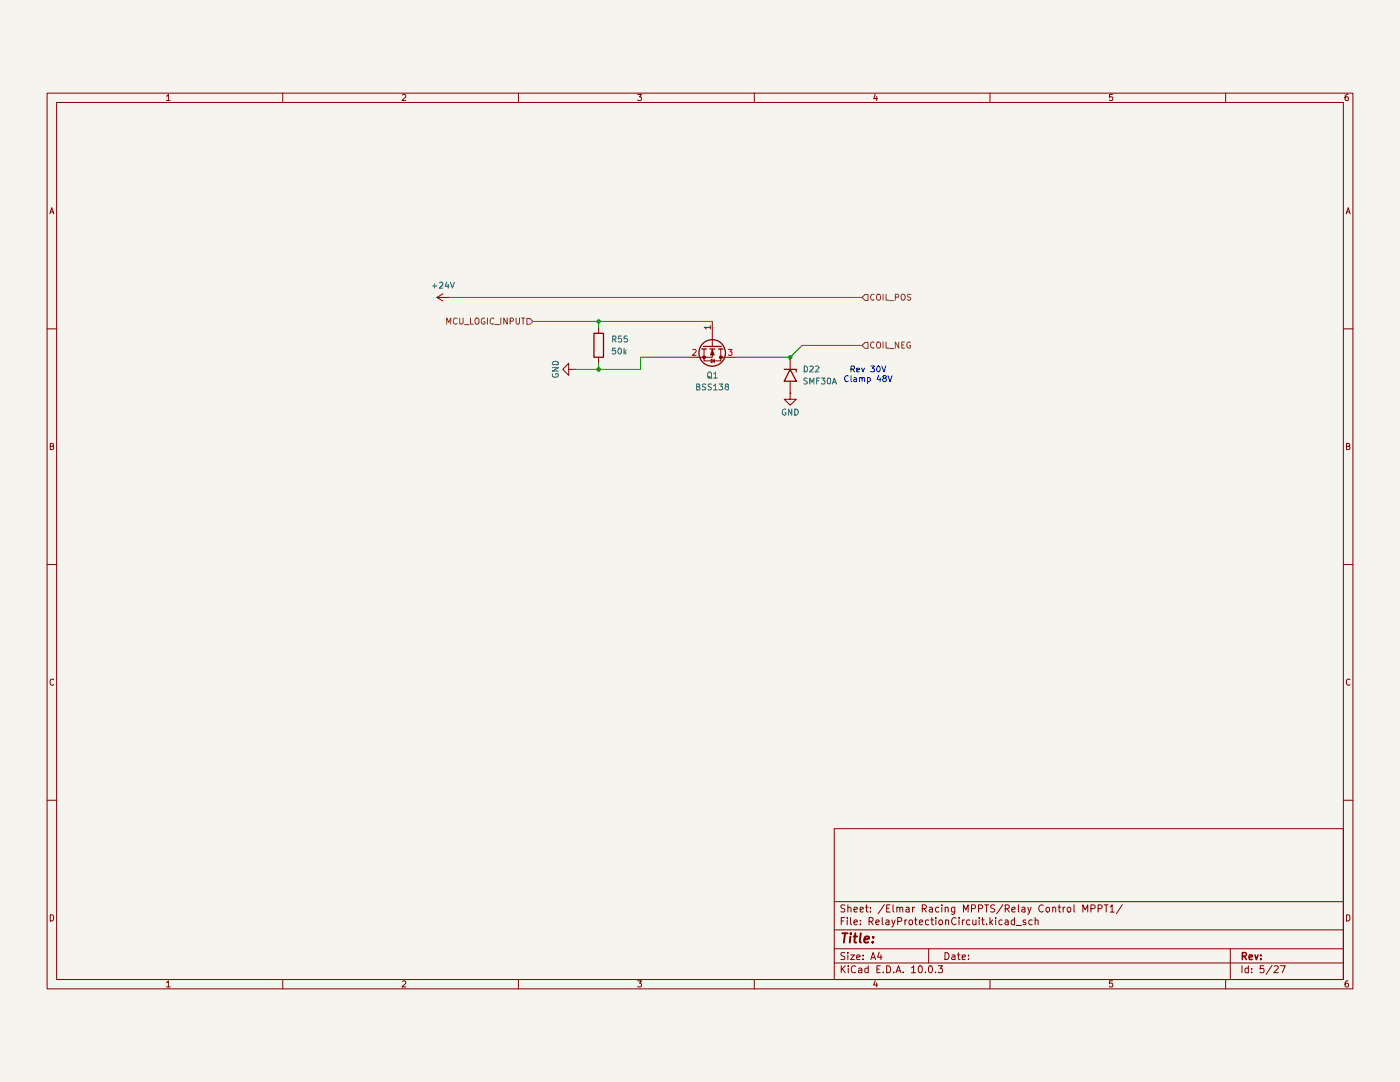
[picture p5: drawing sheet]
(kicad_sch
 (version 20260306)
 (generator "eeschema")
 (generator_version "10.0")
 (paper "A4")
 (lib_symbols
  (symbol "Device:R"
   (pin_numbers (hide yes))
   (pin_names
    (offset 0)) (exclude_from_sim no) (in_bom yes) (on_board yes)
   (in_pos_files yes)
   (duplicate_pin_numbers_are_jumpers no)
   (property "Reference" "R" (at 2.032 0 90) (show_name no) (do_not_autoplace no) (effects (font (size 1.27 1.27))))
   (property "Value" "R" (at 0 0 90) (show_name no) (do_not_autoplace no) (effects (font (size 1.27 1.27))))
   (property "Footprint" "" (at -1.778 0 90) (show_name no) (do_not_autoplace no) (hide yes) (effects (font (size 1.27 1.27))))
   (property "Datasheet" "" (at 0 0 0) (show_name no) (do_not_autoplace no) (hide yes) (effects (font (size 1.27 1.27))))
   (property "Description" "Resistor" (at 0 0 0) (show_name no) (do_not_autoplace no) (hide yes) (effects (font (size 1.27 1.27))))
   (symbol "R_0_1"
    (rectangle (start -1.016 -2.54) (end 1.016 2.54) (stroke (width 0.254) (type default)) (fill (type none))))
   (symbol "R_1_1"
    (pin passive line (at 0 3.81 270) (length 1.27) (name "" (effects (font (size 1.27 1.27)))) (number "1" (effects (font (size 1.27 1.27)))))
    (pin passive line (at 0 -3.81 90) (length 1.27) (name "" (effects (font (size 1.27 1.27)))) (number "2" (effects (font (size 1.27 1.27))))))
   (embedded_fonts no))
  (symbol "Diode:SMF30A"
   (pin_numbers (hide yes))
   (pin_names
    (offset 1.016) (hide yes)) (exclude_from_sim no) (in_bom yes) (on_board yes)
   (in_pos_files yes)
   (duplicate_pin_numbers_are_jumpers no)
   (property "Reference" "D" (at 0 2.54 0) (show_name no) (do_not_autoplace no) (effects (font (size 1.27 1.27))))
   (property "Value" "SMF30A" (at 0 -2.54 0) (show_name no) (do_not_autoplace no) (effects (font (size 1.27 1.27))))
   (property "Footprint" "Diode_SMD:D_SMF" (at 0 -5.08 0) (show_name no) (do_not_autoplace no) (hide yes) (effects (font (size 1.27 1.27))))
   (property "Datasheet" "https://www.vishay.com/doc?85881" (at -1.27 0 0) (show_name no) (do_not_autoplace no) (hide yes) (effects (font (size 1.27 1.27))))
   (property "Description" "200W unidirectional Transil Transient Voltage Suppressor, 30Vrwm, SMF" (at 0 0 0) (show_name no) (do_not_autoplace no) (hide yes) (effects (font (size 1.27 1.27))))
   (symbol "SMF30A_0_1"
    (polyline (pts (xy -0.762 1.27) (xy -1.27 1.27) (xy -1.27 -1.27)) (stroke (width 0.254) (type default)) (fill (type none)))
    (polyline (pts (xy 1.27 1.27) (xy 1.27 -1.27) (xy -1.27 0) (xy 1.27 1.27)) (stroke (width 0.254) (type default)) (fill (type none))))
   (symbol "SMF30A_1_1"
    (pin passive line (at -3.81 0 0) (length 2.54) (name "A1" (effects (font (size 1.27 1.27)))) (number "1" (effects (font (size 1.27 1.27)))))
    (pin passive line (at 3.81 0 180) (length 2.54) (name "A2" (effects (font (size 1.27 1.27)))) (number "2" (effects (font (size 1.27 1.27))))))
   (embedded_fonts no))
  (symbol "Transistor_FET:BSS138"
   (pin_names
    (offset 0) (hide yes)) (exclude_from_sim no) (in_bom yes) (on_board yes)
   (in_pos_files yes)
   (duplicate_pin_numbers_are_jumpers no)
   (property "Reference" "Q" (at 5.08 1.905 0) (show_name no) (do_not_autoplace no) (effects (font (size 1.27 1.27)) (justify left)))
   (property "Value" "BSS138" (at 5.08 0 0) (show_name no) (do_not_autoplace no) (effects (font (size 1.27 1.27)) (justify left)))
   (property "Footprint" "Package_TO_SOT_SMD:SOT-23" (at 5.08 -1.905 0) (show_name no) (do_not_autoplace no) (hide yes) (effects (font (size 1.27 1.27)
    (italic yes)) (justify left)))
   (property "Datasheet" "https://www.onsemi.com/pub/Collateral/BSS138-D.PDF" (at 5.08 -3.81 0) (show_name no) (do_not_autoplace no) (hide yes) (effects (font (size 1.27 1.27)) (justify left)))
   (property "Description" "50V Vds, 0.22A Id, N-Channel MOSFET, SOT-23" (at 0 0 0) (show_name no) (do_not_autoplace no) (hide yes) (effects (font (size 1.27 1.27))))
   (symbol "BSS138_0_1"
    (polyline (pts (xy 0.254 1.905) (xy 0.254 -1.905)) (stroke (width 0.254) (type default)) (fill (type none)))
    (polyline (pts (xy 0.254 0) (xy -2.54 0)) (stroke (width 0) (type default)) (fill (type none)))
    (polyline (pts (xy 0.762 2.286) (xy 0.762 1.27)) (stroke (width 0.254) (type default)) (fill (type none)))
    (polyline (pts (xy 0.762 0.508) (xy 0.762 -0.508)) (stroke (width 0.254) (type default)) (fill (type none)))
    (polyline (pts (xy 0.762 -1.27) (xy 0.762 -2.286)) (stroke (width 0.254) (type default)) (fill (type none)))
    (polyline (pts (xy 0.762 -1.778) (xy 3.302 -1.778) (xy 3.302 1.778) (xy 0.762 1.778)) (stroke (width 0) (type default)) (fill (type none)))
    (polyline (pts (xy 1.016 0) (xy 2.032 0.381) (xy 2.032 -0.381) (xy 1.016 0)) (stroke (width 0) (type default)) (fill (type outline)))
    (circle (center 1.651 0) (radius 2.794) (stroke (width 0.254) (type default)) (fill (type none)))
    (polyline (pts (xy 2.54 2.54) (xy 2.54 1.778)) (stroke (width 0) (type default)) (fill (type none)))
    (circle (center 2.54 1.778) (radius 0.254) (stroke (width 0) (type default)) (fill (type outline)))
    (circle (center 2.54 -1.778) (radius 0.254) (stroke (width 0) (type default)) (fill (type outline)))
    (polyline (pts (xy 2.54 -2.54) (xy 2.54 0) (xy 0.762 0)) (stroke (width 0) (type default)) (fill (type none)))
    (polyline (pts (xy 2.921 0.381) (xy 3.683 0.381)) (stroke (width 0) (type default)) (fill (type none)))
    (polyline (pts (xy 3.302 0.381) (xy 2.921 -0.254) (xy 3.683 -0.254) (xy 3.302 0.381)) (stroke (width 0) (type default)) (fill (type none))))
   (symbol "BSS138_1_1"
    (pin input line (at -5.08 0 0) (length 2.54) (name "G" (effects (font (size 1.27 1.27)))) (number "1" (effects (font (size 1.27 1.27)))))
    (pin passive line (at 2.54 -5.08 90) (length 2.54) (name "S" (effects (font (size 1.27 1.27)))) (number "2" (effects (font (size 1.27 1.27)))))
    (pin passive line (at 2.54 5.08 270) (length 2.54) (name "D" (effects (font (size 1.27 1.27)))) (number "3" (effects (font (size 1.27 1.27))))))
   (embedded_fonts no))
  (symbol "power:+24V"
   (power global)
   (pin_numbers (hide yes))
   (pin_names
    (offset 0) (hide yes)) (exclude_from_sim no) (in_bom yes) (on_board yes)
   (in_pos_files yes)
   (duplicate_pin_numbers_are_jumpers no)
   (property "Reference" "#PWR" (at 0 -3.81 0) (show_name no) (do_not_autoplace no) (hide yes) (effects (font (size 1.27 1.27))))
   (property "Value" "+24V" (at 0 3.556 0) (show_name no) (do_not_autoplace no) (effects (font (size 1.27 1.27))))
   (property "Footprint" "" (at 0 0 0) (show_name no) (do_not_autoplace no) (hide yes) (effects (font (size 1.27 1.27))))
   (property "Datasheet" "" (at 0 0 0) (show_name no) (do_not_autoplace no) (hide yes) (effects (font (size 1.27 1.27))))
   (property "Description" "Power symbol creates a global label with name \"+24V\"" (at 0 0 0) (show_name no) (do_not_autoplace no) (hide yes) (effects (font (size 1.27 1.27))))
   (symbol "+24V_0_1"
    (polyline (pts (xy -0.762 1.27) (xy 0 2.54)) (stroke (width 0) (type default)) (fill (type none)))
    (polyline (pts (xy 0 2.54) (xy 0.762 1.27)) (stroke (width 0) (type default)) (fill (type none)))
    (polyline (pts (xy 0 0) (xy 0 2.54)) (stroke (width 0) (type default)) (fill (type none))))
   (symbol "+24V_1_1"
    (pin power_in line (at 0 0 90) (length 0) (name "" (effects (font (size 1.27 1.27)))) (number "1" (effects (font (size 1.27 1.27))))))
   (embedded_fonts no))
  (symbol "power:GND"
   (power global)
   (pin_numbers (hide yes))
   (pin_names
    (offset 0) (hide yes)) (exclude_from_sim no) (in_bom yes) (on_board yes)
   (in_pos_files yes)
   (duplicate_pin_numbers_are_jumpers no)
   (property "Reference" "#PWR" (at 0 -6.35 0) (show_name no) (do_not_autoplace no) (hide yes) (effects (font (size 1.27 1.27))))
   (property "Value" "GND" (at 0 -3.81 0) (show_name no) (do_not_autoplace no) (effects (font (size 1.27 1.27))))
   (property "Footprint" "" (at 0 0 0) (show_name no) (do_not_autoplace no) (hide yes) (effects (font (size 1.27 1.27))))
   (property "Datasheet" "" (at 0 0 0) (show_name no) (do_not_autoplace no) (hide yes) (effects (font (size 1.27 1.27))))
   (property "Description" "Power symbol creates a global label with name \"GND\" , ground" (at 0 0 0) (show_name no) (do_not_autoplace no) (hide yes) (effects (font (size 1.27 1.27))))
   (symbol "GND_0_1"
    (polyline (pts (xy 0 0) (xy 0 -1.27) (xy 1.27 -1.27) (xy 0 -2.54) (xy -1.27 -1.27) (xy 0 -1.27)) (stroke (width 0) (type default)) (fill (type none))))
   (symbol "GND_1_1"
    (pin power_in line (at 0 0 270) (length 0) (name "" (effects (font (size 1.27 1.27)))) (number "1" (effects (font (size 1.27 1.27))))))
   (embedded_fonts no)))
 (text "Rev 30V\nClamp 48V"
  (exclude_from_sim no)
  (at 184.15 69.85 0)
  (effects (font (size 1.27 1.27))))
 (junction
  (at 167.64 66.04)
  (diameter 0)
  (color 0 0 0 0))
 (junction
  (at 127 58.42)
  (diameter 0)
  (color 0 0 0 0))
 (junction
  (at 127 68.58)
  (diameter 0)
  (color 0 0 0 0))
 (wire
  (pts (xy 121.92 68.58) (xy 127 68.58))
  (stroke (width 0) (type default)))
 (wire
  (pts (xy 167.64 66.04) (xy 170.18 63.5))
  (stroke (width 0) (type default)))
 (wire
  (pts (xy 127 59.69) (xy 127 58.42))
  (stroke (width 0) (type default)))
 (wire
  (pts (xy 95.25 53.34) (xy 182.88 53.34))
  (stroke (width 0) (type default)))
 (wire
  (pts (xy 170.18 63.5) (xy 182.88 63.5))
  (stroke (width 0) (type default)))
 (wire
  (pts (xy 127 67.31) (xy 127 68.58))
  (stroke (width 0) (type default)))
 (wire
  (pts (xy 146.05 66.04) (xy 135.89 66.04))
  (stroke (width 0) (type default)))
 (wire
  (pts (xy 135.89 68.58) (xy 127 68.58))
  (stroke (width 0) (type default)))
 (wire
  (pts (xy 156.21 66.04) (xy 167.64 66.04))
  (stroke (width 0) (type default)))
 (wire
  (pts (xy 127 58.42) (xy 151.13 58.42))
  (stroke (width 0) (type default)))
 (wire
  (pts (xy 113.03 58.42) (xy 127 58.42))
  (stroke (width 0) (type default)))
 (wire
  (pts (xy 135.89 66.04) (xy 135.89 68.58))
  (stroke (width 0) (type default)))
 (hierarchical_label "MCU_LOGIC_INPUT"
  (shape input)
  (at 113.03 58.42 180)
  (effects (font (size 1.27 1.27)) (justify right)))
 (hierarchical_label "COIL_NEG"
  (shape input)
  (at 182.88 63.5 0)
  (effects (font (size 1.27 1.27)) (justify left)))
 (hierarchical_label "COIL_POS"
  (shape input)
  (at 182.88 53.34 0)
  (effects (font (size 1.27 1.27)) (justify left)))
 (symbol
  (lib_id "power:+24V")
  (at 95.25 53.34 90)
  (unit 1)
  (body_style 1)
  (exclude_from_sim no)
  (in_bom yes)
  (on_board yes)
  (in_pos_files yes)
  (dnp no)
  (fields_autoplaced yes)
  (property "Reference" "#PWR051" (at 99.06 53.34 0) (hide yes) (show_name no) (do_not_autoplace no) (effects (font (size 1.27 1.27))))
  (property "Value" "+24V" (at 93.98 50.8 90) (show_name no) (do_not_autoplace no) (effects (font (size 1.27 1.27))))
  (property "Footprint" "" (at 95.25 53.34 0) (hide yes) (show_name no) (do_not_autoplace no) (effects (font (size 1.27 1.27))))
  (property "Datasheet" "" (at 95.25 53.34 0) (hide yes) (show_name no) (do_not_autoplace no) (effects (font (size 1.27 1.27))))
  (property "Description" "Power symbol creates a global label with name \"+24V\"" (at 95.25 53.34 0) (hide yes) (show_name no) (do_not_autoplace no) (effects (font (size 1.27 1.27))))
  (pin "1")
  (instances (project "BatteryBoard" (path "" (reference "#PWR089") (unit 1)) (path "" (reference "#PWR0128") (unit 1)) (path "" (reference "#PWR073") (unit 1)) (path "" (reference "#PWR051") (unit 1)) (path "" (reference "#PWR067") (unit 1)) (path "" (reference "#PWR041") (unit 1)) (path "" (reference "#PWR031") (unit 1)) (path "" (reference "#PWR036") (unit 1)))))
 (symbol
  (lib_id "Diode:SMF30A")
  (at 167.64 69.85 270)
  (unit 1)
  (body_style 1)
  (exclude_from_sim no)
  (in_bom yes)
  (on_board yes)
  (in_pos_files yes)
  (dnp no)
  (fields_autoplaced yes)
  (property "Reference" "D22" (at 170.18 68.5799 90) (show_name no) (do_not_autoplace no) (effects (font (size 1.27 1.27)) (justify left)))
  (property "Value" "SMF30A" (at 170.18 71.1199 90) (show_name no) (do_not_autoplace no) (effects (font (size 1.27 1.27)) (justify left)))
  (property "Footprint" "Diode_SMD:D_SMF" (at 162.56 69.85 0) (hide yes) (show_name no) (do_not_autoplace no) (effects (font (size 1.27 1.27))))
  (property "Datasheet" "https://www.vishay.com/doc?85881" (at 167.64 68.58 0) (hide yes) (show_name no) (do_not_autoplace no) (effects (font (size 1.27 1.27))))
  (property "Description" "200W unidirectional Transil Transient Voltage Suppressor, 30Vrwm, SMF" (at 167.64 69.85 0) (hide yes) (show_name no) (do_not_autoplace no) (effects (font (size 1.27 1.27))))
  (property "CREATOR" "" (at 167.64 69.85 90) (hide yes) (show_name no) (do_not_autoplace no) (effects (font (size 1.27 1.27))))
  (property "Check_prices" "" (at 167.64 69.85 90) (hide yes) (show_name no) (do_not_autoplace no) (effects (font (size 1.27 1.27))))
  (property "Description_1" "" (at 167.64 69.85 90) (hide yes) (show_name no) (do_not_autoplace no) (effects (font (size 1.27 1.27))))
  (property "DigiKey_Part_Number" "" (at 167.64 69.85 90) (hide yes) (show_name no) (do_not_autoplace no) (effects (font (size 1.27 1.27))))
  (property "Height" "" (at 167.64 69.85 90) (hide yes) (show_name no) (do_not_autoplace no) (effects (font (size 1.27 1.27))))
  (property "MF" "" (at 167.64 69.85 90) (hide yes) (show_name no) (do_not_autoplace no) (effects (font (size 1.27 1.27))))
  (property "MP" "" (at 167.64 69.85 90) (hide yes) (show_name no) (do_not_autoplace no) (effects (font (size 1.27 1.27))))
  (property "Manufacturer_Name" "" (at 167.64 69.85 90) (hide yes) (show_name no) (do_not_autoplace no) (effects (font (size 1.27 1.27))))
  (property "Manufacturer_Part_Number" "" (at 167.64 69.85 90) (hide yes) (show_name no) (do_not_autoplace no) (effects (font (size 1.27 1.27))))
  (property "Mouser Part Number" "" (at 167.64 69.85 90) (hide yes) (show_name no) (do_not_autoplace no) (effects (font (size 1.27 1.27))))
  (property "Mouser Price/Stock" "" (at 167.64 69.85 90) (hide yes) (show_name no) (do_not_autoplace no) (effects (font (size 1.27 1.27))))
  (property "Package" "" (at 167.64 69.85 90) (hide yes) (show_name no) (do_not_autoplace no) (effects (font (size 1.27 1.27))))
  (property "Rating" "" (at 167.64 69.85 90) (hide yes) (show_name no) (do_not_autoplace no) (effects (font (size 1.27 1.27))))
  (property "SnapEDA_Link" "" (at 167.64 69.85 90) (hide yes) (show_name no) (do_not_autoplace no) (effects (font (size 1.27 1.27))))
  (property "VERIFIER" "" (at 167.64 69.85 90) (hide yes) (show_name no) (do_not_autoplace no) (effects (font (size 1.27 1.27))))
  (property "MAXIMUM_PACKAGE_HEIGHT" "" (at 167.64 69.85 90) (hide yes) (show_name no) (do_not_autoplace no) (effects (font (size 1.27 1.27))))
  (property "PARTREV" "" (at 167.64 69.85 90) (hide yes) (show_name no) (do_not_autoplace no) (effects (font (size 1.27 1.27))))
  (property "Sim.Library" "" (at 167.64 69.85 90) (hide yes) (show_name no) (do_not_autoplace no) (effects (font (size 1.27 1.27))))
  (property "Sim.Name" "" (at 167.64 69.85 90) (hide yes) (show_name no) (do_not_autoplace no) (effects (font (size 1.27 1.27))))
  (property "Sim.Params" "" (at 167.64 69.85 90) (hide yes) (show_name no) (do_not_autoplace no) (effects (font (size 1.27 1.27))))
  (property "LCSC" "C19077518" (at 167.64 69.85 90) (hide yes) (show_name no) (do_not_autoplace no) (effects (font (size 1.27 1.27))))
  (property "MANUFACTURER" "" (at 167.64 69.85 90) (hide yes) (show_name no) (do_not_autoplace no) (effects (font (size 1.27 1.27))))
  (property "MOUSER" "" (at 167.64 69.85 90) (hide yes) (show_name no) (do_not_autoplace no) (effects (font (size 1.27 1.27))))
  (property "STANDARD" "" (at 167.64 69.85 90) (hide yes) (show_name no) (do_not_autoplace no) (effects (font (size 1.27 1.27))))
  (pin "2")
  (pin "1")
  (instances (project "BatteryBoard" (path "" (reference "D29") (unit 1)) (path "" (reference "D30") (unit 1)) (path "" (reference "D28") (unit 1)) (path "" (reference "D22") (unit 1)) (path "" (reference "D27") (unit 1)) (path "" (reference "D6") (unit 1)) (path "" (reference "D1") (unit 1)) (path "" (reference "D5") (unit 1)))))
 (symbol
  (lib_id "power:GND")
  (at 167.64 73.66 0)
  (unit 1)
  (body_style 1)
  (exclude_from_sim no)
  (in_bom yes)
  (on_board yes)
  (in_pos_files yes)
  (dnp no)
  (property "Reference" "#PWR065" (at 167.64 80.01 0) (hide yes) (show_name no) (do_not_autoplace no) (effects (font (size 1.27 1.27))))
  (property "Value" "GND" (at 167.64 77.724 0) (show_name no) (do_not_autoplace no) (effects (font (size 1.27 1.27))))
  (property "Footprint" "" (at 167.64 73.66 0) (hide yes) (show_name no) (do_not_autoplace no) (effects (font (size 1.27 1.27))))
  (property "Datasheet" "" (at 167.64 73.66 0) (hide yes) (show_name no) (do_not_autoplace no) (effects (font (size 1.27 1.27))))
  (property "Description" "Power symbol creates a global label with name \"GND\" , ground" (at 167.64 73.66 0) (hide yes) (show_name no) (do_not_autoplace no) (effects (font (size 1.27 1.27))))
  (pin "1")
  (instances (project "BatteryBoard" (path "" (reference "#PWR0127") (unit 1)) (path "" (reference "#PWR0130") (unit 1)) (path "" (reference "#PWR087") (unit 1)) (path "" (reference "#PWR065") (unit 1)) (path "" (reference "#PWR072") (unit 1)) (path "" (reference "#PWR047") (unit 1)) (path "" (reference "#PWR034") (unit 1)) (path "" (reference "#PWR040") (unit 1)))))
 (symbol
  (lib_id "power:GND")
  (at 121.92 68.58 270)
  (unit 1)
  (body_style 1)
  (exclude_from_sim no)
  (in_bom yes)
  (on_board yes)
  (in_pos_files yes)
  (dnp no)
  (property "Reference" "#PWR056" (at 115.57 68.58 0) (hide yes) (show_name no) (do_not_autoplace no) (effects (font (size 1.27 1.27))))
  (property "Value" "GND" (at 117.856 68.58 0) (show_name no) (do_not_autoplace no) (effects (font (size 1.27 1.27))))
  (property "Footprint" "" (at 121.92 68.58 0) (hide yes) (show_name no) (do_not_autoplace no) (effects (font (size 1.27 1.27))))
  (property "Datasheet" "" (at 121.92 68.58 0) (hide yes) (show_name no) (do_not_autoplace no) (effects (font (size 1.27 1.27))))
  (property "Description" "Power symbol creates a global label with name \"GND\" , ground" (at 121.92 68.58 0) (hide yes) (show_name no) (do_not_autoplace no) (effects (font (size 1.27 1.27))))
  (pin "1")
  (instances (project "BatteryBoard" (path "" (reference "#PWR0115") (unit 1)) (path "" (reference "#PWR0129") (unit 1)) (path "" (reference "#PWR077") (unit 1)) (path "" (reference "#PWR056") (unit 1)) (path "" (reference "#PWR071") (unit 1)) (path "" (reference "#PWR046") (unit 1)) (path "" (reference "#PWR032") (unit 1)) (path "" (reference "#PWR039") (unit 1)))))
 (symbol
  (lib_id "Transistor_FET:BSS138")
  (at 151.13 63.5 270)
  (unit 1)
  (body_style 1)
  (exclude_from_sim no)
  (in_bom yes)
  (on_board yes)
  (in_pos_files yes)
  (dnp no)
  (fields_autoplaced yes)
  (property "Reference" "Q1" (at 151.13 69.85 90) (show_name no) (do_not_autoplace no) (effects (font (size 1.27 1.27))))
  (property "Value" "BSS138" (at 151.13 72.39 90) (show_name no) (do_not_autoplace no) (effects (font (size 1.27 1.27))))
  (property "Footprint" "Package_TO_SOT_SMD:SOT-23" (at 149.225 68.58 0) (hide yes) (show_name no) (do_not_autoplace no) (effects (font (size 1.27 1.27)
    (italic yes)) (justify left)))
  (property "Datasheet" "https://www.onsemi.com/pub/Collateral/BSS138-D.PDF" (at 147.32 68.58 0) (hide yes) (show_name no) (do_not_autoplace no) (effects (font (size 1.27 1.27)) (justify left)))
  (property "Description" "50V Vds, 0.22A Id, N-Channel MOSFET, SOT-23" (at 151.13 63.5 0) (hide yes) (show_name no) (do_not_autoplace no) (effects (font (size 1.27 1.27))))
  (property "MANUFACTURER" "" (at 151.13 63.5 90) (hide yes) (show_name no) (do_not_autoplace no) (effects (font (size 1.27 1.27))))
  (property "MOUSER" "" (at 151.13 63.5 90) (hide yes) (show_name no) (do_not_autoplace no) (effects (font (size 1.27 1.27))))
  (property "STANDARD" "" (at 151.13 63.5 90) (hide yes) (show_name no) (do_not_autoplace no) (effects (font (size 1.27 1.27))))
  (property "LCSC" "C7420339" (at 151.13 63.5 90) (hide yes) (show_name no) (do_not_autoplace no) (effects (font (size 1.27 1.27))))
  (pin "2")
  (pin "3")
  (pin "1")
  (instances (project "BatteryBoard" (path "" (reference "Q11") (unit 1)) (path "" (reference "Q12") (unit 1)) (path "" (reference "Q3") (unit 1)) (path "" (reference "Q1") (unit 1)) (path "" (reference "Q2") (unit 1)) (path "" (reference "Q13") (unit 1)) (path "" (reference "Q9") (unit 1)) (path "" (reference "Q10") (unit 1)))))
 (symbol
  (lib_id "Device:R")
  (at 127 63.5 0)
  (unit 1)
  (body_style 1)
  (exclude_from_sim no)
  (in_bom yes)
  (on_board yes)
  (in_pos_files yes)
  (dnp no)
  (fields_autoplaced yes)
  (property "Reference" "R55" (at 129.54 62.2299 0) (show_name no) (do_not_autoplace no) (effects (font (size 1.27 1.27)) (justify left)))
  (property "Value" "50k" (at 129.54 64.7699 0) (show_name no) (do_not_autoplace no) (effects (font (size 1.27 1.27)) (justify left)))
  (property "Footprint" "Resistor_SMD:R_0603_1608Metric_Pad0.98x0.95mm_HandSolder" (at 125.222 63.5 90) (hide yes) (show_name no) (do_not_autoplace no) (effects (font (size 1.27 1.27))))
  (property "Datasheet" "" (at 127 63.5 0) (hide yes) (show_name no) (do_not_autoplace no) (effects (font (size 1.27 1.27))))
  (property "Description" "Resistor" (at 127 63.5 0) (hide yes) (show_name no) (do_not_autoplace no) (effects (font (size 1.27 1.27))))
  (property "CREATOR" "" (at 127 63.5 0) (hide yes) (show_name no) (do_not_autoplace no) (effects (font (size 1.27 1.27))))
  (property "Check_prices" "" (at 127 63.5 0) (hide yes) (show_name no) (do_not_autoplace no) (effects (font (size 1.27 1.27))))
  (property "Description_1" "" (at 127 63.5 0) (hide yes) (show_name no) (do_not_autoplace no) (effects (font (size 1.27 1.27))))
  (property "DigiKey_Part_Number" "" (at 127 63.5 0) (hide yes) (show_name no) (do_not_autoplace no) (effects (font (size 1.27 1.27))))
  (property "Height" "" (at 127 63.5 0) (hide yes) (show_name no) (do_not_autoplace no) (effects (font (size 1.27 1.27))))
  (property "MF" "" (at 127 63.5 0) (hide yes) (show_name no) (do_not_autoplace no) (effects (font (size 1.27 1.27))))
  (property "MP" "" (at 127 63.5 0) (hide yes) (show_name no) (do_not_autoplace no) (effects (font (size 1.27 1.27))))
  (property "Manufacturer_Name" "" (at 127 63.5 0) (hide yes) (show_name no) (do_not_autoplace no) (effects (font (size 1.27 1.27))))
  (property "Manufacturer_Part_Number" "" (at 127 63.5 0) (hide yes) (show_name no) (do_not_autoplace no) (effects (font (size 1.27 1.27))))
  (property "Mouser Part Number" "" (at 127 63.5 0) (hide yes) (show_name no) (do_not_autoplace no) (effects (font (size 1.27 1.27))))
  (property "Mouser Price/Stock" "" (at 127 63.5 0) (hide yes) (show_name no) (do_not_autoplace no) (effects (font (size 1.27 1.27))))
  (property "Package" "" (at 127 63.5 0) (hide yes) (show_name no) (do_not_autoplace no) (effects (font (size 1.27 1.27))))
  (property "Rating" "" (at 127 63.5 0) (hide yes) (show_name no) (do_not_autoplace no) (effects (font (size 1.27 1.27))))
  (property "SnapEDA_Link" "" (at 127 63.5 0) (hide yes) (show_name no) (do_not_autoplace no) (effects (font (size 1.27 1.27))))
  (property "VERIFIER" "" (at 127 63.5 0) (hide yes) (show_name no) (do_not_autoplace no) (effects (font (size 1.27 1.27))))
  (property "MAXIMUM_PACKAGE_HEIGHT" "" (at 127 63.5 0) (hide yes) (show_name no) (do_not_autoplace no) (effects (font (size 1.27 1.27))))
  (property "PARTREV" "" (at 127 63.5 0) (hide yes) (show_name no) (do_not_autoplace no) (effects (font (size 1.27 1.27))))
  (property "Sim.Library" "" (at 127 63.5 0) (hide yes) (show_name no) (do_not_autoplace no) (effects (font (size 1.27 1.27))))
  (property "Sim.Name" "" (at 127 63.5 0) (hide yes) (show_name no) (do_not_autoplace no) (effects (font (size 1.27 1.27))))
  (property "Sim.Params" "" (at 127 63.5 0) (hide yes) (show_name no) (do_not_autoplace no) (effects (font (size 1.27 1.27))))
  (property "LCSC" "C23184" (at 127 63.5 0) (hide yes) (show_name no) (do_not_autoplace no) (effects (font (size 1.27 1.27))))
  (property "MANUFACTURER" "" (at 127 63.5 0) (hide yes) (show_name no) (do_not_autoplace no) (effects (font (size 1.27 1.27))))
  (property "MOUSER" "" (at 127 63.5 0) (hide yes) (show_name no) (do_not_autoplace no) (effects (font (size 1.27 1.27))))
  (property "STANDARD" "" (at 127 63.5 0) (hide yes) (show_name no) (do_not_autoplace no) (effects (font (size 1.27 1.27))))
  (pin "2")
  (pin "1")
  (instances (project "BatteryBoard" (path "" (reference "R60") (unit 1)) (path "" (reference "R68") (unit 1)) (path "" (reference "R59") (unit 1)) (path "" (reference "R55") (unit 1)) (path "" (reference "R56") (unit 1)) (path "" (reference "R42") (unit 1)) (path "" (reference "R24") (unit 1)) (path "" (reference "R33") (unit 1))))))
